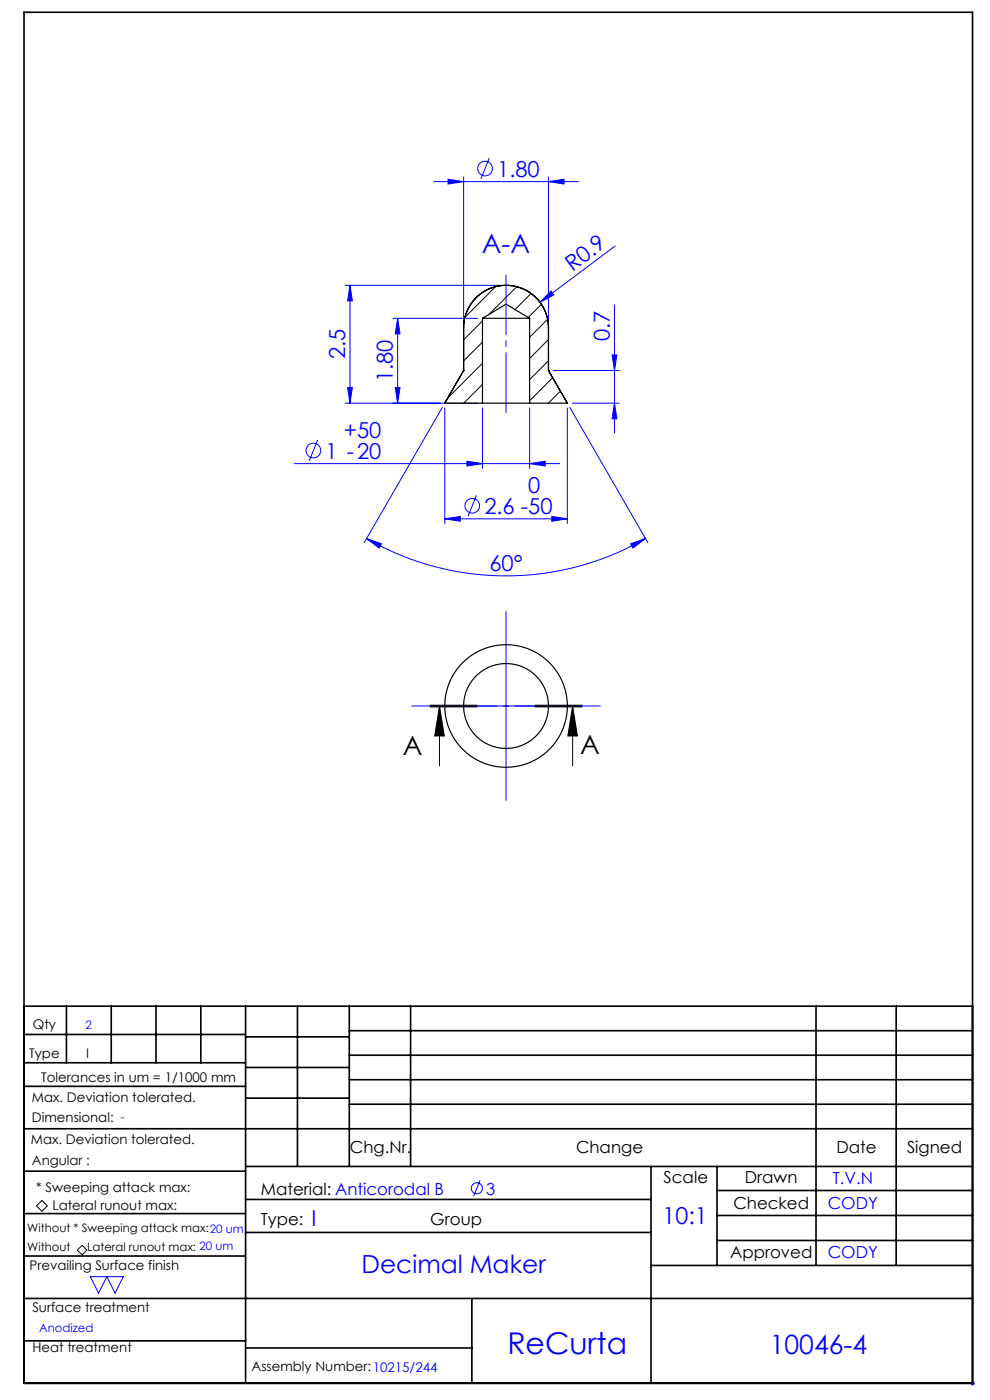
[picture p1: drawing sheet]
<svg xmlns="http://www.w3.org/2000/svg" width="210mm" height="297mm" viewBox="0 0 210 297" stroke-linecap="round" stroke-linejoin="round" font-family="sans-serif">
<g fill="none" stroke="#00f" stroke-width=".21">
<path d="M92 38.5h30.7M95 38l3.3 .5-3.3 .5zM98.3 37.5v31M103.8 33.5l-1.8 4.5M116.3 38.5l3.3-.5v1zM116.3 37.5v31M130.5 52.2l-16 11.9M73.2 60.5h33.1M74.2 60.5v25M74.2 60.5l.5 3.3h-1zM83.3 67.5h18M84.3 67.5v18"/>
<path d="M84.3 67.5l.6 3.3h-1.1zM116.9 61.7l.6 .9-3 1.5zM117.3 78.6h14M129.8 75.3h1.1l-.6 3.3zM130.3 64.7v27.2M62.5 98.4h56.2M67.4 93.4l-1.8 4.4M73.2 85.5h28.1M73.7 82.2h1l-.5 3.3zM83.8 82.2h1.1l-.6 3.3zM93.8 86.4l-16.5 28.7M94.3 86.5v24.6"/>
<path d="M99 97.8l3.3 .6-3.3 .5zM102.3 86.5v12.9M112.3 98.4l3.3-.6v1.1zM112.3 86.5v12.9M120.3 86.5v24.6M120.8 86.4l16.6 28.7M121.3 85.5h10M130.3 85.5l.6 3.3h-1.1zM77.8 114.2l3.1 1.2-.5 .9zM77.8 114.2a59.2 59.2 0 0 0 59.1 0M94.3 110.1l3.3-.5v1zM94.3 110.1h26"/>
<path d="M101.1 105.1l-1.8 4.4M117 109.6l3.3 .5-3.3 .5zM133.8 115.4l3.1-1.2-2.6 2.1zM107.3 129.8v40M87.3 149.8h40M101.8 250.4l-1.3 3.4M19.2 270.8h7l-1.8 3.5-1.7-3.5-1.8 3.5zM205.8 293.5h1M205.9 293.1l.7 .7M206.3 293v1M206.6 293.1l-.7 .7"/>
<circle cx="102.9" cy="35.8" r="1.56"/>
<circle cx="66.5" cy="95.6" r="1.56"/>
<circle cx="100.2" cy="107.3" r="1.56"/>
<circle cx="101.2" cy="252.1" r="1.18"/>
</g>
<path d="M91.2 150h10zM91.2 149.8h10M91.2 149.6h10M93.2 149.8l1 6.3h-2zM93.2 149.8v12.7M113.5 149.8h10M113.5 149.6h10M113.5 150h10M121.5 149.8l1 6.3h-2.1zM121.5 149.8v12.7M8.9 254.7l1.2 1.1-1.2 1.2-1.2-1.2zM16.4 265.2l1-1 1 1-1 1z" fill="none" stroke="#000" stroke-width=".21"/>
<path d="M123.5 149.8h-32.3" fill="none" stroke="#000" stroke-width=".21" stroke-dasharray="6.3 1.3 1.3 1.3" stroke-dashoffset="2.3"/>
<path d="M107.3 58.4v29.1" fill="none" stroke="#00f" stroke-width=".21" stroke-dasharray="15.2 1.3 1.3 1.3" stroke-dashoffset="2.6"/>
<g fill="none" stroke="#000" stroke-width=".35">
<path d="M5.1 2.6h201.2v290.9h-201.2zM5.1 213.5h201.2M5.1 219.5h47M14.1 213.5v12M23.6 213.5v12M33.1 213.5v12M42.6 213.5v12M52.1 213.5v80M52.1 220h22M63.1 213.5v34M74.1 218.7h132.2M74.1 213.5v34"/>
<path d="M87.1 213.5v34M173.1 213.5v55M190.1 213.5v55M5.1 239.5h201.2M5.1 230.5h47M5.1 225.5h47M52.1 226.5h22M52.1 233h22M74.1 223.9h132.2M74.1 229.1h132.2M74.1 234.3h132.2M5.1 257.5h47"/>
<path d="M5.1 248.5h47M52.1 247.5h154.2M52.1 254.5h86M138.1 247.5v46M152.1 247.5v21M152.1 252.6h54.2M152.1 257.9h54.2M5.1 275.5h201.2M5.1 266.5h47M52.1 261.5h86M100.1 275.5v18M138.1 268.5h68.2"/>
<path d="M152.1 263.2h54.2M5.1 284.5h47M52.1 286h48"/>
</g>
<path d="M121.5 149.8l1 6.3h-2.1zM93.2 149.8l1 6.3h-2z" fill="#000"/>
<g fill="#00f">
<path d="M116.9 61.7l.6 .9-3 1.5z"/>
<path d="M94.3 110.1l3.3-.5v1zM117 109.6l3.3 .5-3.3 .5z"/>
<path d="M95 38l3.3 .5-3.3 .5zM116.3 38.5l3.3-.5v1z"/>
<path d="M77.8 114.2l3.1 1.2-.5 .9zM133.8 115.4l3.1-1.2-2.6 2.1z"/>
<path d="M84.3 67.5l.6 3.3h-1.1zM83.8 82.2h1.1l-.6 3.3zM74.2 60.5l.5 3.3h-1zM73.7 82.2h1l-.5 3.3z"/>
<path d="M129.8 75.3h1.1l-.6 3.3zM130.3 85.5l.6 3.3h-1.1z"/>
<path d="M99 97.8l3.3 .6-3.3 .5zM112.3 98.4l3.3-.6v1.1z"/>
</g>
<g fill="none" stroke="#000" stroke-width=".25">
<path d="M98.3 78.6v-9.1a9 9 0 0 1 9-9 9 9 0 0 1 9 9v9.1M98.3 78.6h.1M98.3 78.6l-4 6.9h8M102.3 67.5l5-3 5 3M102.3 67.5h10M102.3 67.5v18M112.3 67.5v18M116.3 78.6h.1M116.3 78.6l4 6.9h-8M102.3 85.5h10"/>
<circle cx="107.3" cy="149.8" r="13"/>
<circle cx="107.3" cy="149.8" r="9"/>
</g>
<g fill="none" stroke="#000" stroke-width=".21">
<path d="M102.3 68.1l-4 4M102.3 72.6l-4 4M102.3 77.1l-7.3 7.3M105.1 60.8l-6.5 6.5M109.6 60.8l-5.9 5.9M112.7 62.3l-3.5 3.4M114.8 64.6l-2.7 2.8M116.2 67.7l-3.9 3.9M116.3 72l-4 4M116.3 76.5l-4 4M102.3 81.5l-3.9 4M117.2 80.1l-4.9 4.9"/>
<path d="M118.9 83l-2.6 2.5"/>
</g>
<text font-size="6.3" fill="#00f" x="107.6" y="287.3">ReCurta</text>
<g font-size="5.6" fill="#00f">
<text x="102.2" y="53.6">A-A</text>
<text x="163.3" y="287.2">10046-4</text>
</g>
<g font-size="5.6">
<text x="85.4" y="160.2">A</text>
<text x="123.1" y="160">A</text>
</g>
<text font-size="5.3" fill="#00f" x="76.7" y="270.1">Decimal Maker</text>
<text font-size="4.9" fill="#00f" x="140.6" y="259.7">10:1</text>
<g font-size="4.7" fill="#00f">
<text x="105.5" y="37.5">1.80</text>
<text x="121.4" y="57.7" transform="rotate(-37 121.4 57.7)">R0.9</text>
<text x="73.2" y="76.3" transform="rotate(-90 73.2 76.3)">2.5</text>
<text x="129.3" y="72.4" transform="rotate(-90 129.3 72.4)">0.7</text>
<text x="83.3" y="81.1" transform="rotate(-90 83.3 81.1)">1.80</text>
<text x="72.9" y="92.8">+50</text>
<text x="69" y="97.3">1 -20</text>
<text x="112" y="104.5">0</text>
<text x="102.7" y="109">2.6 -50</text>
<text x="103.8" y="121.2">60°</text>
<text x="66.1" y="260">I</text>
</g>
<g font-size="3.5">
<text x="74.2" y="244.7">Chg.Nr.</text>
<text x="122.2" y="244.7">Change</text>
<text x="177.4" y="244.7">Date</text>
<text x="192.4" y="244.7">Signed</text>
<text x="140.8" y="250.9">Scale</text>
<text x="158" y="250.9">Drawn</text>
<text x="55.3" y="253.5">Material: Anticorodal B</text>
<text x="155.6" y="256.4">Checked</text>
<text x="55.3" y="259.8">Type:</text>
<text x="91.3" y="259.8">Group</text>
<text x="154.9" y="266.9">Approved</text>
</g>
<g font-size="3.5" fill="#00f">
<text x="176.6" y="251.1">T.V.N</text>
<text x="103.1" y="253.4">3</text>
<text x="175.6" y="256.6">CODY</text>
<text x="175.6" y="267">CODY</text>
</g>
<g font-size="2.8">
<text x="7" y="218.4">Qty</text>
<text x="6.2" y="224.5">Type</text>
<text x="18.2" y="224.5">I</text>
<text x="6.8" y="233.7">Max. Deviation tolerated.</text>
<text x="8.8" y="229.4">Tolerances in um = 1/1000 mm</text>
<text x="6.8" y="238.1">Dimensional:</text>
<text x="6.6" y="242.8">Max. Deviation tolerated.</text>
<text x="6.8" y="247.1">Angular :</text>
<text x="7.6" y="252.9">* Sweeping attack max:</text>
<text x="11.2" y="256.7">Lateral runout max:</text>
<text x="6.3" y="269.5">Prevailing Surface finish</text>
<text x="6.9" y="278.3">Surface treatment</text>
<text x="6.9" y="286.7">Heat treatment</text>
<text x="53.4" y="290.9">Assembly Number:10215/244</text>
</g>
<g font-size="2.5" fill="#00f">
<text x="18.1" y="218.3">2</text>
<text x="25.5" y="237.9">-</text>
<text x="8.3" y="282.6">Anodized</text>
</g>
<g font-size="2.5">
<text x="5.8" y="261.4">Without * Sweeping attack max:20 um</text>
<text x="5.8" y="265.4">Without</text>
<text x="18.5" y="265.3">Lateral runout max: 20 um</text>
</g>
</svg>
